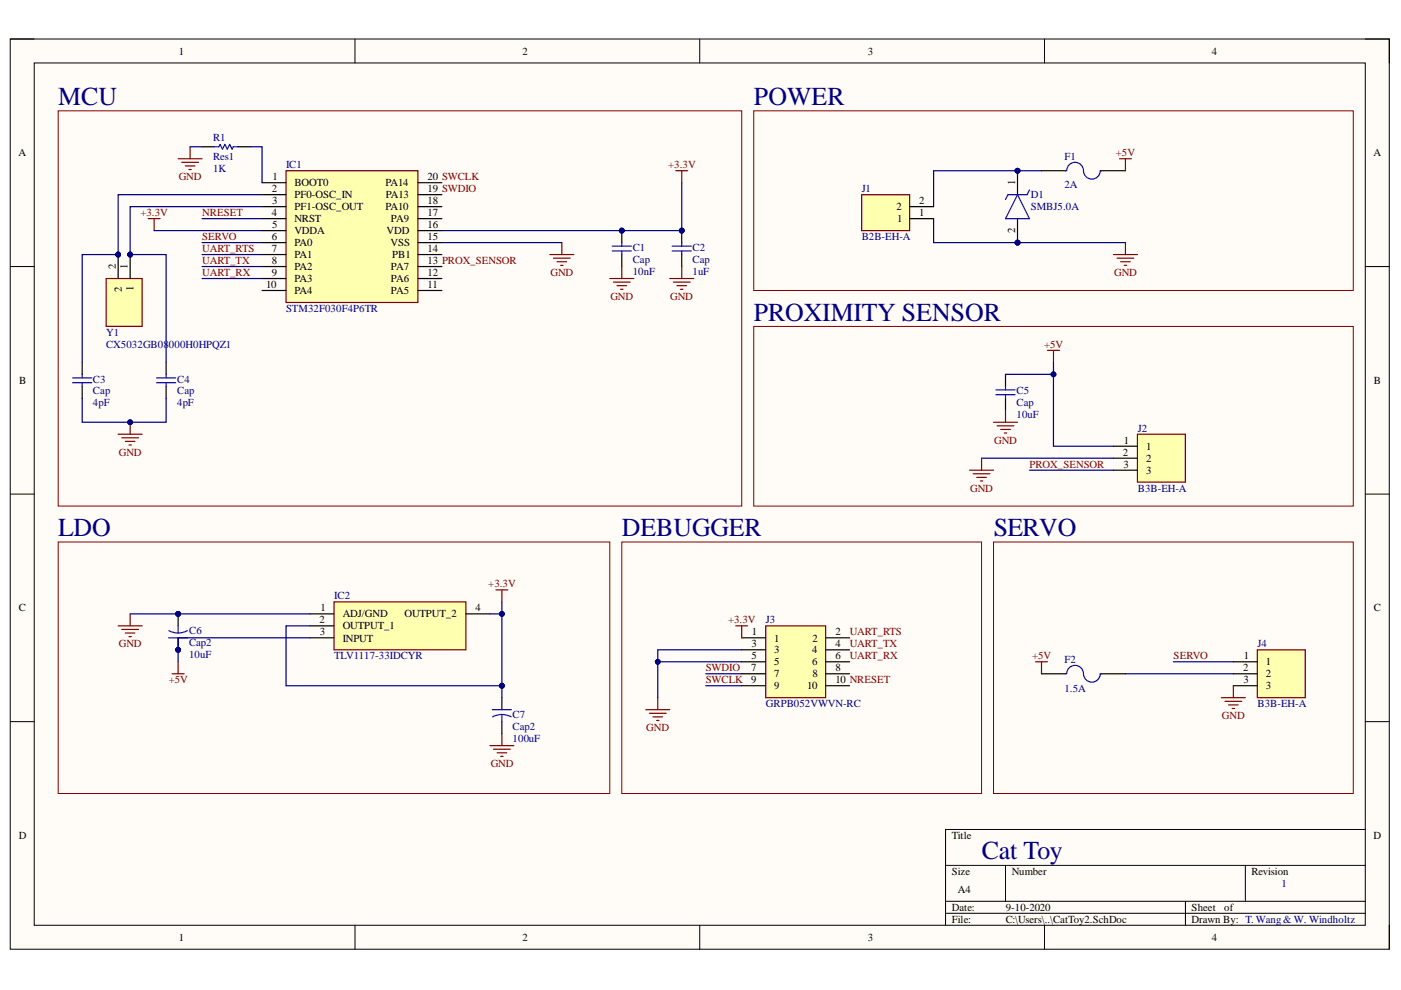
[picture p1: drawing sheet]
# Altium project CatToy2.PrjPcb
1 sheet, 18 parts. Net scope: global (net labels, ports and power ports of the same name join across sheets).
Board file: CatToy2.PcbDoc

## Sheet CatToy2.SchDoc
size A4

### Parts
C1  Cap  value 10nF  [C0805]
C2  Cap  value 1uF  [C0805]
C3  Cap  value 4pF  [C0805]
C4  Cap  value 4pF  [C0805]
C5  Cap  value 10uF  [C0805]
C6  Cap2  value 10uF  [C0805]
C7  Cap2  value 100uF  [C0805]
D1  SMBJ5.0A  [DIOM5436X244N]
F1  2A  [C0805]
F2  1.5A  [C0805]
IC1  STM32F030F4P6TR  [SOP65P640X120-20N]
IC2  TLV1117-33IDCYR  [SOT230P700X180-4N]
J1  B2B-EH-A  [SHDR2W64P0X250_1X2_750X380X600P]
J2  B3B-EH-A  [SHDR3W64P0X250_1X3_1000X380X600P]
J3  GRPB052VWVN-RC  [HDRV10W50P127_2X5_635X340X430P]
J4  B3B-EH-A  [SHDR3W64P0X250_1X3_1000X380X600P]
R1  Res1  value 1K  [C0805]
Y1  CX5032GB08000H0HPQZ1  [CX5032GB08000H0HPQZ1]

### Blocks framed on the sheet
MCU: C1-C4 IC1 R1 Y1
POWER: D1 F1 J1
PROXIMITY SENSOR: C5 J2
LDO: C6 C7 IC2
DEBUGGER: J3
SERVO: F2 J4

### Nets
+3.3V: C1.2 C2.2 C7.1 IC1.5(VDDA) IC1.16(VDD) IC2.2(OUTPUT_1) IC2.4(OUTPUT_2) J3.1
+5V: C5.2 C6.1 F1.2 F2.1 IC2.3(INPUT) J2.1
GND: C1.1 C2.1 C3.1 C4.1 C5.1 C6.2 C7.2 D1.2(A) IC1.15(VSS) IC2.1(ADJ/GND) J1.1 J2.2 J3.3 J3.5 J4.3 R1.1
NRESET: IC1.4(NRST) J3.10
PROX_SENSOR: IC1.13(PA7) J2.3
SERVO: IC1.6(PA0) J4.1
SWCLK: IC1.20(PA14) J3.9
SWDIO: IC1.19(PA13) J3.7
UART_RTS: IC1.7(PA1) J3.2
UART_RX: IC1.9(PA3) J3.6
UART_TX: IC1.8(PA2) J3.4
NetC3_2: C3.2 IC1.2(PF0-OSC_IN) Y1.2
NetC4_2: C4.2 IC1.3(PF1-OSC_OUT) Y1.1
NetD1_1: D1.1(K) F1.1 J1.2
NetF2_2: F2.2 J4.2
NetIC1_1: IC1.1(BOOT0) R1.2

Not connected (* = marked no-connect by the designer): IC1 10(PA4) 11(PA5) 12(PA6) 14(PB1) 17(PA9) 18(PA10); J3 8

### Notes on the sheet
- Cat Toy
- 1
- T. Wang & W. Windholtz
